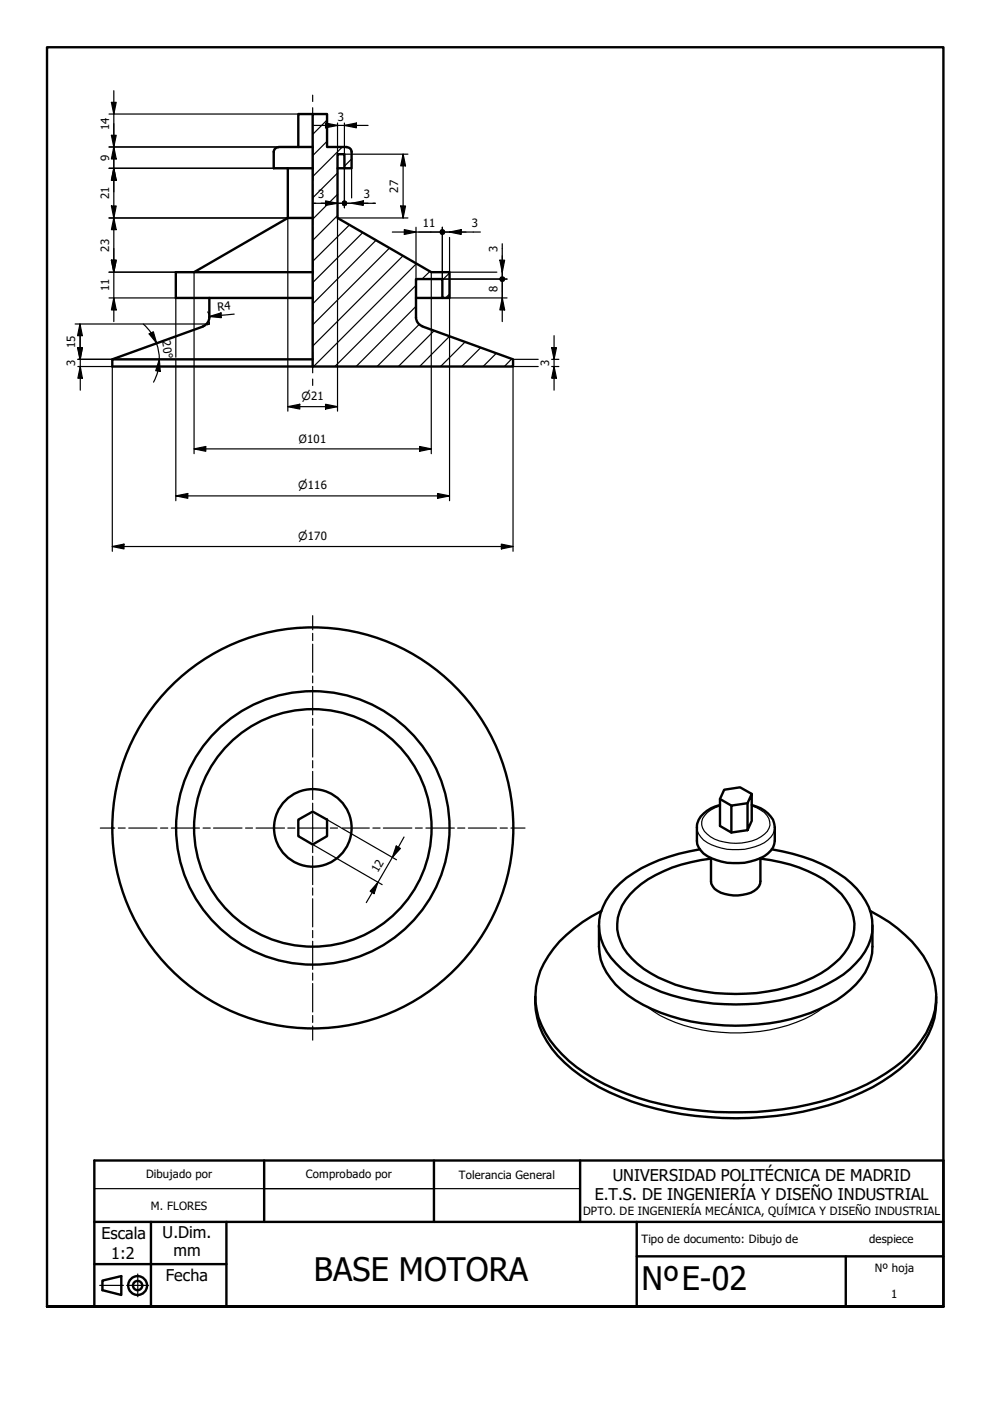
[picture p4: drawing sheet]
<svg xmlns="http://www.w3.org/2000/svg" width="210mm" height="297mm" viewBox="0 0 210 297" stroke-linecap="round" stroke-linejoin="round" font-family="sans-serif">
<!-- layer: Sombreado (ISO) -->
<g fill="none" stroke="#000" stroke-width=".25">
<path d="M69.3 30l-3 3M69.3 25.4l-3 3.1M71.6 36.7l-5.3 5.3M72.6 31.2l-6.3 6.3M74.5 33.7l-1.5 1.5M71.6 45.7l-5.3 5.3M71.6 41.2l-5.3 5.3M74.1 47.7l-7.8 7.7M76.9 49.3l-10.6 10.6M79.8 50.9l-13.5 13.5M82.6 52.6l-16.3 16.3M85.5 54.2l-19.2 19.2"/>
<path d="M88.3 55.9l-21.8 21.8M91.2 57.5l-1.7 1.7M95.3 57.9l-1.5 1.5M88.2 64.9l-12.7 12.8M88.2 60.5l-17.2 17.2M88.9 68.8l-9 8.9M92.1 70.1l-7.6 7.6M95.3 71.3l-6.3 6.4M95.3 62.3l-.8 .9M98.6 72.5l-5.2 5.2M101.9 73.7l-4 4M105.2 74.9l-2.8 2.8"/>
<path d="M108.5 76.1l-1.6 1.6"/>
</g>
<!-- layer: Visible (ISO) -->
<g fill="none" stroke="#000" stroke-width=".51">
<path d="M58 32.2v3.5h8.3M59 31.2a.98 .98 0 0 0-1 1M59.1 31.2h7.2M61 35.7v10.5M66.3 24.2h-3.1v7M71.6 35.7h1.4M73.5 31.2h-4.2v-7h-3v53.5M73.6 31.2a.98 .98 0 0 1 .9 1M74.5 32.2v3.5h-1.5v-3h-1.4v13.5l19.8 11.5h3.9v5.5h-1.5v-4h-5.6v8.1M61 46.2h5.3M61 46.2l-19.9 11.5M66.3 57.7h-29v5.5h29"/>
<path d="M23.8 76.2h42.5M43.1 69.2l-19.3 7v1.5h42.5M44.4 67.3a2 2 0 0 1-1.3 1.8M44.4 63.2v4.1M88.2 67.3a2 2 0 0 0 1.3 1.8M88.2 63.2h5.6M89.5 69.2l19.3 7v1.5h-42.5M63.2 173.8l3.1-1.7 3 1.7v3.5l-3 1.8-3.1-1.8zM152.7 170.7a6 6 0 0 0-4.9 4.3 9 9 0 0 0 .3 4.7 7 7 0 0 0 4.9 3 12 12 0 0 0 9.8-1.7 3.6 3.6 0 0 0 1.5-2.7v-2.9a5.2 5.2 0 0 0-4-4.4l-.9-.3M155.1 170.8l-2.4-1.4v5.7l2.4 1.4 3.4-.5 .9-2v-5.7l-.9 2v5.7M158.5 170.3l-3.4 .5v5.7M159.4 168.3l-2.5-1.4-3.4 .5-.8 2"/>
<path d="M127 196.2a17.5 17.5 0 0 0 .9 8.6 19.4 19.4 0 0 0 10.3 9.1 46.4 46.4 0 0 0 35.6 0 21.6 21.6 0 0 0 9.7-7.7 10.7 10.7 0 0 0 1.5-5.5v-4.5M127.5 193.2a26.9 26.9 0 0 0-12.9 12.7 15.6 15.6 0 0 0 3.2 16.1 35.6 35.6 0 0 0 15 9.9 69.8 69.8 0 0 0 46.3 0 36.4 36.4 0 0 0 15.1-9.9 15.9 15.9 0 0 0 3.8-14.5 23.2 23.2 0 0 0-9.5-12l-4-2.3M148.4 180.1a33.7 33.7 0 0 0-16.9 7.1 11.9 11.9 0 0 0-4.4 10.6 15.2 15.2 0 0 0 7.6 9.8 42 42 0 0 0 23.7 5.3 38.2 38.2 0 0 0 20.4-6.3 14.7 14.7 0 0 0 6.1-8.8 11.2 11.2 0 0 0-3.2-9.3 27.6 27.6 0 0 0-13.6-7.5l-4.5-.9M150.7 181.9v5a3.2 3.2 0 0 0 3 2.6 8 8 0 0 0 6.8-1l.4-.6 .3-1v-5M150.7 182a29 29 0 0 0-16 6.5 9.9 9.9 0 0 0-3.6 9.9 12.7 12.7 0 0 0 5.4 7 35.3 35.3 0 0 0 21.7 5.3 33.8 33.8 0 0 0 17.3-5.3 12.4 12.4 0 0 0 5.6-8.3 9.8 9.8 0 0 0-3.8-8.6 27.5 27.5 0 0 0-13.9-6.1l-2.2-.4M113.5 211.3a17.2 17.2 0 0 0 6.2 14 45.7 45.7 0 0 0 22.1 10.4 71.4 71.4 0 0 0 36.3-2.2 37.5 37.5 0 0 0 16.9-11.1 16.8 16.8 0 0 0 3.5-11.1M21.7 271.5l4-.9v4l-4-1.1z"/>
<circle cx="66.3" cy="175.5" r="8.2"/>
<circle cx="66.3" cy="175.5" r="29"/>
<circle cx="66.3" cy="175.5" r="25.2"/>
<circle cx="66.3" cy="175.5" r="42.5"/>
<circle cx="29.2" cy="272.6" r="2"/>
<circle cx="29.2" cy="272.6" r=".98"/>
</g>
<!-- layer: Visible fina (ISO) -->
<path d="M147.8 175.4a4.5 4.5 0 0 0 3.1 3.7 12.7 12.7 0 0 0 11.9-1 3.6 3.6 0 0 0 1.5-2.7M152.7 170.9a5 5 0 0 0-3.9 3.3 3.8 3.8 0 0 0 2.7 3.7 10.8 10.8 0 0 0 10.6-1.1 2.97 2.97 0 0 0-.8-5l-1.9-.9M137.2 213.5a28.7 28.7 0 0 0 15.7 5.4 33.8 33.8 0 0 0 20.6-4.5l1.3-.9M20 252h103M21.1 272.5h5.1M26.9 272.5h4.6M29.2 270.1v4.8" fill="none" stroke="#000" stroke-width=".25"/>
<!-- layer: Borde (ISO) -->
<path d="M10 277v-267h190v267h-190h190" fill="none" stroke="#000" stroke-width=".51"/>
<!-- layer: Eje de trabajo (ISO) -->
<g fill="none" stroke="#000" stroke-width=".25">
<path d="M66.3 20.2v1.3M66.3 22.8v1.4M66.3 31.2v1.3M66.3 33.8v4.5M66.3 39v1.6M66.3 41.4v6.1M66.3 48.3v1.5M66.3 50.6v6.2M66.3 57.6v1.5M66.3 59.9v6.1M43.6 69l-.5 .2M44.4 67.3v.4"/>
<path d="M44.4 68.2v.5l-.5 .2M66.3 66.8v1.5M66.3 69.1v4.4M66.3 74.9v1.3M66.3 77.7v1.3M66.3 80.4v1.3M66.3 130.5v3M66.3 134.3v1.5M66.3 136.6v5.9M66.3 143.3v1.5M66.3 145.5v6.1M66.3 152.3v1.5"/>
<path d="M66.3 154.5v6M21.3 175.6h3M25.1 175.6h1.4M27.3 175.6h6M34 175.6h1.6M36.3 175.6h6M43.1 175.6h1.5M45.3 175.6h6M52.1 175.6h1.4M54.3 175.6h6M61 175.6h1.5M63.3 175.6h6"/>
<path d="M66.3 161.3v1.5M66.3 163.6v5.9M66.3 170.3v1.5M66.3 172.5v6M66.3 179.3v1.5M70 175.6h1.6M72.3 175.6h6M79.1 175.6h1.5M81.3 175.6h6M88.1 175.6h1.4M90.3 175.6h6M97 175.6h1.6"/>
<path d="M99.3 175.6h6M106 175.6h1.6M108.3 175.6h3M66.3 181.5v6.1M66.3 188.3v1.5M66.3 190.5v6M66.3 197.3v1.5M66.3 199.6v5.9M66.3 206.3v1.5M66.3 208.5v6.1M66.3 215.3v1.5M66.3 217.5v3"/>
</g>
<path d="M20 246h180v31h-180zM20 259.1h180M32 259.1v17.9M48 259.1v17.9M56 246v13.1M92 246v13.1M123 246v13.1M135 259.1v17.9M20 268h28M135 266.4h65M179.3 266.4v10.6" fill="none" stroke="#000" stroke-width=".51"/>
<!-- layer: Cota (ISO) -->
<g fill="none" stroke="#000" stroke-width=".25">
<path d="M24.1 19.2v49M23.1 31.2h36M23.1 24.2h40.1M23.1 35.7h34.9M23.6 21.7h1l-.5 2.5zM23.6 28.7h1l-.5 2.5zM24.1 31.2l.5 2.5h-1zM24.1 35.7l.5 2.5h-1zM66.5 26.6h11.5M69 26.1l2.6 .5-2.6 .5zM71.6 26.1v6.6M73 26.6l2.6-.5v1z"/>
<path d="M73 26.1v6.6h13.5M73 35.7v8.4M74.5 35.7v6.3M85.5 32.7l.5 2.5h-1zM85.5 32.7v13.5M23.1 46.2h37.9v41M23.1 57.7h14.2M23.6 43.7h1l-.5 2.5zM23.6 55.2h1l-.5 2.5zM24.1 46.2l.5 2.5h-1zM41.1 57.7v38.5M66.5 43.1h13.1"/>
<path d="M69 42.6l2.6 .5-2.6 .4zM74.5 43.1l2.5-.5v.9zM83.2 49.2h18.7M85 43.7h1l-.5 2.5zM85.7 48.7l2.5 .5-2.5 .5zM86.5 46.2h-14.9v41M88.2 48.2v11M91.4 57.7v38.5M93.8 48.2v11h13.7M95.3 49.2l2.5-.5v1zM95.3 50.3v7.4h10M106 55.2h1l-.5 2.5z"/>
<path d="M106.5 51.7v16.5M15.9 68.7h28.5M16.4 73.7h1.1l-.5 2.5zM16.5 73.7h1l-.5 2.5zM16.5 76.2h7.3M16.5 77.7h7.3v39.2M17 68.7l.5 2.5h-1.1zM17 68.7v7.5M17 77.7l.5 2.5h-1zM17 71.2v11.5M23.1 63.2h14.2v12.5M24.1 63.2l.5 2.5h-1z"/>
<path d="M30.4 68.7l1.6 1.9M31.6 70.8l.9-.5 .7 2.5zM32.1 70.5l1.1 2.3M33.2 72.8l.4 1.7 .2 1.7M33.5 78.7l-.9 2.3M33.8 76.2l.2 2.5-1-.1zM33.8 76.2l-.3 2.5M37.3 76.3v29.9M44 66.1l.4 1.2M44.4 67.1l2.5-.8v1.1zM49.7 66.6l-5.3 .5M93.8 63.2h13.7"/>
<path d="M95.3 63.2v43M106.5 63.2l.5 2.5h-1zM108.8 76.2h5.3M114.1 77.7h-5.3v39.2M117 73.7h1l-.5 2.5zM117 76.2h1.5M117 77.7h1.5M117.5 77.7l.5 2.5h-1zM117.5 71.2v11.5M41.1 95.2l2.5-.5v1zM41.1 95.2h50.3M61 86.2l2.6-.5v1z"/>
<path d="M61 86.2h10.6M69 85.7l2.6 .5-2.6 .5zM89 94.7l2.4 .5-2.4 .5zM23.8 115.9l2.5-.5v1zM23.8 115.9h85M37.3 105.1l2.5-.5v1zM37.3 105.1h58M92.8 104.6l2.5 .5-2.5 .5zM106.3 115.4l2.5 .5-2.5 .5zM66.4 179.1l14.6 8.5M69.3 173.8l2.9 1.6M72.5 175.6l11.6 6.7"/>
<path d="M84 179.4l.9 .5-1.7 1.9zM85.7 177.5l-8 13.9M80.1 187.1l-.8 2.4-.8-.5z"/>
</g>
<g fill="#000">
<path d="M23.6 21.7h1l-.5 2.5zM23.6 28.7h1l-.5 2.5zM24.1 31.2l.5 2.5h-1zM24.1 35.7l.5 2.5h-1zM69 26.1l2.6 .5-2.6 .5zM73 26.6l2.6-.5v1zM85.5 32.7l.5 2.5h-1zM23.6 43.7h1l-.5 2.5zM23.6 55.2h1l-.5 2.5zM24.1 46.2l.5 2.5h-1zM69 42.6l2.6 .5-2.6 .4zM74.5 43.1l2.5-.5v.9z"/>
<path d="M85 43.7h1l-.5 2.5zM85.7 48.7l2.5 .5-2.5 .5zM95.3 49.2l2.5-.5v1zM106 55.2h1l-.5 2.5zM16.4 73.7h1.1l-.5 2.5zM16.5 73.7h1l-.5 2.5zM17 68.7l.5 2.5h-1.1zM24.1 63.2l.5 2.5h-1zM31.6 70.8l.9-.5 .7 2.5zM33.8 76.2l.2 2.5-1-.1zM44.4 67.1l2.5-.8v1.1zM106.5 63.2l.5 2.5h-1z"/>
<path d="M117 73.7h1l-.5 2.5zM17 77.7l.5 2.5h-1zM41.1 95.2l2.5-.5v1zM61 86.2l2.6-.5v1zM69 85.7l2.6 .5-2.6 .5zM89 94.7l2.4 .5-2.4 .5zM117.5 77.7l.5 2.5h-1zM23.8 115.9l2.5-.5v1zM37.3 105.1l2.5-.5v1zM92.8 104.6l2.5 .5-2.5 .5zM106.3 115.4l2.5 .5-2.5 .5zM84 179.4l.9 .5-1.7 1.9z"/>
<path d="M80.1 187.1l-.8 2.4-.8-.5z"/>
<circle cx="73" cy="43.1" r=".63"/>
<circle cx="93.8" cy="49.2" r=".63"/>
<circle cx="106.5" cy="59.2" r=".62"/>
</g>
<!-- layer: Eje (ISO) -->
<path d="M66.3 29.7v8.5M66.3 55.2v3M66.3 59.7v1.5M66.3 62.7v3" fill="none" stroke="#000" stroke-width=".25"/>
<g font-size="6.9">
<text x="66.5" y="271.5">BASE MOTORA</text>
<text x="136" y="273.5">NºE-02</text>
</g>
<g font-size="3.4">
<text x="129.9" y="250.4">UNIVERSIDAD POLITÉCNICA DE MADRID</text>
<text x="126.1" y="254.5">E.T.S. DE INGENIERÍA Y DISEÑO INDUSTRIAL</text>
<text x="21.5" y="262.6">Escala</text>
<text x="34.5" y="262.6">U.Dim.</text>
<text x="23.6" y="266.9">1:2</text>
<text x="36.8" y="266.2">mm</text>
<text x="35.2" y="271.6">Fecha</text>
</g>
<g font-size="2.4">
<text x="23.1" y="27.6" transform="rotate(-90 23.1 27.6)">14</text>
<text x="71.6" y="25.6">3</text>
<text x="23.1" y="34.1" transform="rotate(-90 23.1 34.1)">9</text>
<text x="84.5" y="40.8" transform="rotate(-90 84.5 40.8)">27</text>
<text x="23.1" y="42.3" transform="rotate(-90 23.1 42.3)">21</text>
<text x="67.4" y="42">3</text>
<text x="77.2" y="42">3</text>
<text x="23.1" y="53.3" transform="rotate(-90 23.1 53.3)">23</text>
<text x="89.7" y="48.2">11</text>
<text x="100" y="48.2">3</text>
<text x="105.5" y="53.5" transform="rotate(-90 105.5 53.5)">3</text>
<text x="23.1" y="61.8" transform="rotate(-90 23.1 61.8)">11</text>
<text x="46.2" y="65.9" transform="rotate(-6 46.2 65.9)">R4</text>
<text x="105.5" y="61.9" transform="rotate(-90 105.5 61.9)">8</text>
<text x="15.9" y="77.6" transform="rotate(-90 15.9 77.6)">3</text>
<text x="15.9" y="73.8" transform="rotate(-90 15.9 73.8)">15</text>
<text x="34.4" y="72.4" transform="rotate(80 34.4 72.4)">20°</text>
<text x="116.5" y="77.6" transform="rotate(-90 116.5 77.6)">3</text>
<text x="63.4" y="94">Ø101</text>
<text x="80.1" y="185.1" transform="rotate(-60 80.1 185.1)">12</text>
<text x="31" y="249.7">Dibujado por</text>
<text x="64.8" y="249.7">Comprobado por</text>
<text x="97.3" y="250">Tolerancia General</text>
<text x="32" y="256.5">M. FLORES</text>
<text x="123.6" y="257.7">DPTO. DE INGENIERÍA MECÁNICA, QUÍMICA Y DISEÑO INDUSTRIAL</text>
<text x="136" y="263.4">Tipo de documento: Dibujo de</text>
<text x="184.3" y="263.4">despiece</text>
<text x="185.5" y="269.7">Nº hoja</text>
<text x="189" y="275.3">1</text>
</g>
<g font-size="2.3">
<text x="63.9" y="84.8">⌀21</text>
<text x="63.2" y="103.7">⌀116</text>
<text x="63.2" y="114.4">⌀170</text>
</g>
</svg>
